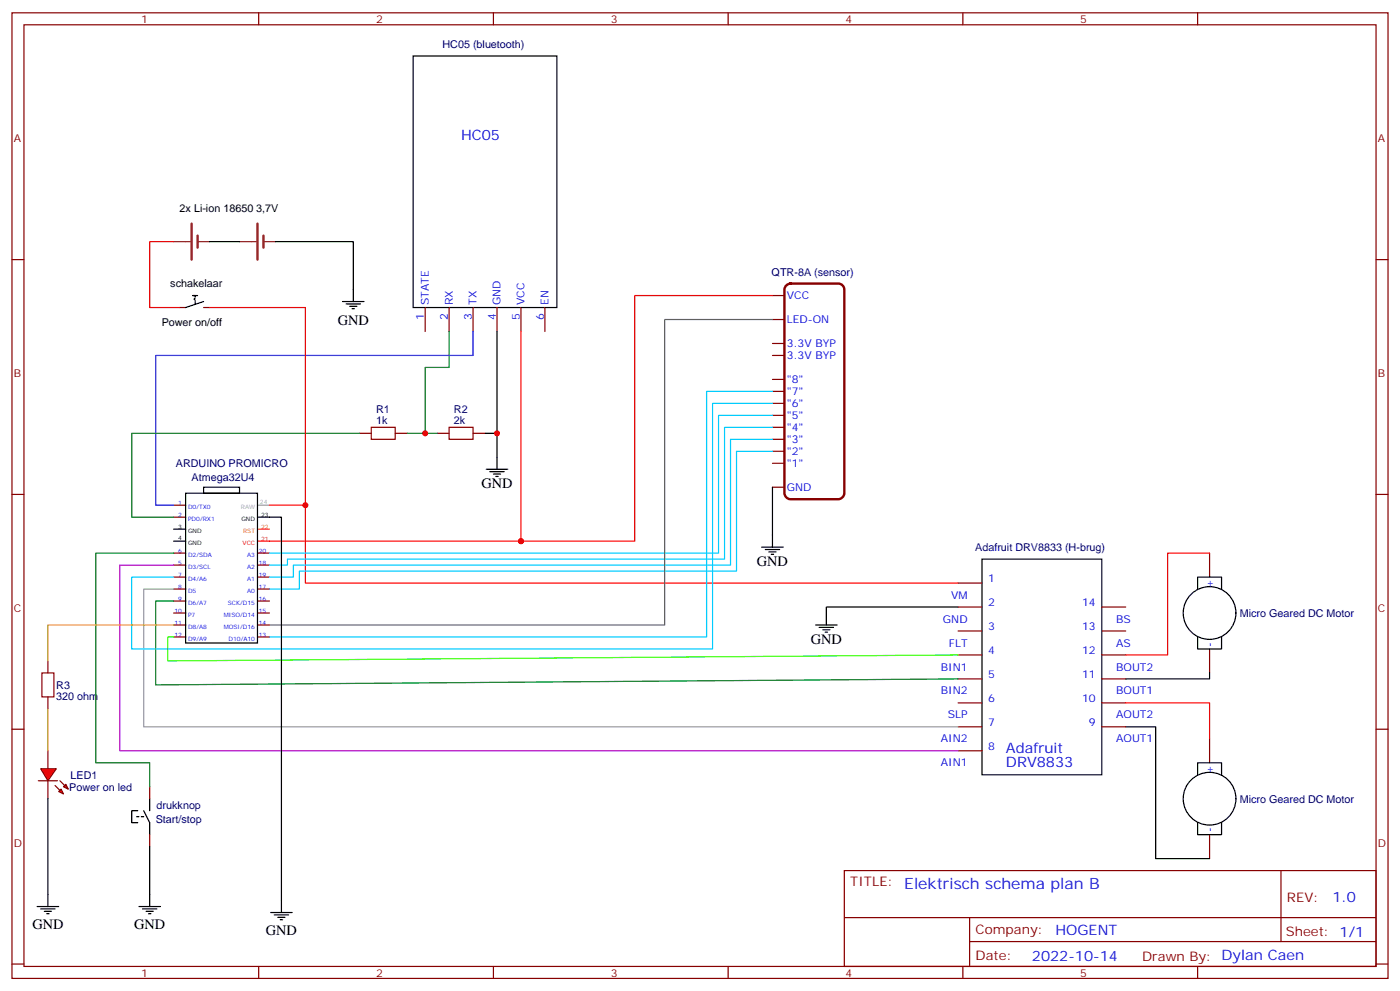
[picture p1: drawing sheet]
<svg xmlns="http://www.w3.org/2000/svg" width="412mm" height="292mm" viewBox="0 0 412 292" stroke-linecap="round" stroke-linejoin="round" font-family="sans-serif">
<g fill="none" stroke="#870000" stroke-width=".35">
<path d="M3.5 3.8h405.4v284.3h-405.4zM7.1 7.3h398.2v277.3h-398.2zM76.2 3.8v3.5M145.3 3.8v3.5M214.5 3.8v3.5M283.6 3.8v3.5M352.8 3.8v3.5M3.5 76.4h3.6M405.3 76.4h3.6M125.2 90.6v7M132.3 90.6v7M139.3 90.6v7"/>
<path d="M146.4 90.6v7M153.5 90.6v7M160.5 90.6v7M227.5 87h3.6M227.5 94.1h3.6M227.5 118.8h3.6M227.5 115.3h3.6M227.5 111.7h3.6M227.5 104.7h3.6M227.5 101.1h3.6M105.8 127.6h3.6M116.4 127.6h3.5"/>
<path d="M128.8 127.6h3.5M139.3 127.6h3.6M227.5 136.4h3.6M227.5 132.9h3.6M227.5 129.4h3.6M227.5 125.8h3.6M227.5 122.3h3.6M3.5 145.6h3.6M51.2 148.8h3.5M51.2 152.3h3.5M227.5 143.5h3.6M405.3 145.6h3.6"/>
<path d="M51.2 162.9h3.5M51.2 166.4h3.5M51.2 169.9h3.5M51.2 173.5h3.5M51.2 177h3.5M75.8 162.9h3.6M75.8 166.4h3.6M75.8 169.9h3.6M75.8 173.5h3.6M75.8 177h3.6M282.2 171.7h7.1M282.2 178.8h7.1"/>
<path d="M324.6 178.8h7M356.3 162.9v7M51.2 180.5h3.5M51.2 184h3.5M51.2 187.6h3.5M75.8 180.5h3.6M75.8 184h3.6M75.8 187.6h3.6M282.2 185.8h7.1M282.2 192.9h7.1M282.2 199.9h7.1M324.6 185.8h7"/>
<path d="M324.6 192.9h7M324.6 199.9h7M356.3 191.1v7.1M3.5 214.7h3.6M282.2 207h7.1M282.2 214h7.1M324.6 207h7M324.6 214h7M356.3 217.6v7M405.3 214.7h3.6M282.2 221.1h7.1M248.7 256.4h156.6v28.2h-156.6z"/>
<path d="M356.3 245.8v7M377.3 256.4v20.9M248.7 270.2h156.5M285.6 277.3h119.6M285.6 270.2v14.1M3.5 283.9h3.6M76.2 284.6v3.5M145.3 284.6v3.5M214.5 284.6v3.5M283.6 284.6v3.5M352.8 284.6v3.5M405.3 283.9h3.6"/>
</g>
<g fill="none" stroke="#000" stroke-width=".35">
<path d="M121.7 16.5h42.3v74.1h-42.3zM61.7 71.2h8.9M142.9 127.6h3.5M51.2 155.8h3.5M51.2 159.3h3.5M54.7 145.2h21.1v44.1h-21.1zM60 143.5h10.6v1.7h-10.6zM75.8 152.3h3.6M289.3 164.6h35.3v63.5h-35.3zM352.8 173.5v-3.6h7v3.6M352.8 187.6v3.5h7v-3.5M356.3 198.2v1.7h-24.7"/>
<path d="M331.6 214h8.8v38.8h15.9M352.8 228.1v-3.5h7v3.5M352.8 242.3v3.5h7v-3.5"/>
<circle cx="356.3" cy="180.5" r="7.8"/>
<circle cx="356.3" cy="235.2" r="7.8"/>
</g>
<path d="M153.5 97.6v61.7h-77.7M227.5 87h-40.5v72.3h-33.5M79.4 148.8h10.6v22.9h192.2M356.3 162.9h-12.3v30h-12.4M331.6 207h24.7v10.6" fill="none" stroke="#f00" stroke-width=".35"/>
<path d="M75.8 155.8h3.6" fill="none" stroke="#f60" stroke-width=".35"/>
<path d="M75.8 148.8h3.6M51.2 173.5h-8.9v40.5h239.9" fill="none" stroke="#999" stroke-width=".35"/>
<path d="M231.7 84l1.1-.5h14.1a1.76 1.76 0 0 1 1.8 1.8v59.9a1.89 1.89 0 0 1-1.8 1.8h-14.1a1.89 1.89 0 0 1-1.7-1.8v-59.9z" fill="none" stroke="#870000" stroke-width=".71"/>
<path d="M56.4 65.9v10.5M58.2 69.4v3.5M75.8 65.9v10.5M77.6 69.4v3.5" fill="none" stroke="#8c2424" stroke-width=".71"/>
<path d="M51.2 71.2h4.9M58.2 71.2h3.5M70.6 71.2h4.9M77.6 71.2h3.5" fill="none" stroke="#8c2424" stroke-width=".35"/>
<path d="M109.4 125.8h7v3.6h-7zM132.3 125.8h7v3.6h-7z" fill="none" stroke="#a10000" stroke-width=".35"/>
<path d="M132.3 97.6v10.6h-7.1v19.4M105.8 127.6h-67v24.7h12.4M119.9 127.6h8.9M51.2 177h-5.3v24.7l236.3-1.8" fill="none" stroke="#008700" stroke-width=".35"/>
<path d="M139.3 97.6v7.1h-93.4v44.1h5.3" fill="none" stroke="#00f" stroke-width=".35"/>
<path d="M51.2 166.4h-15.9v54.7h246.9" fill="none" stroke="#90f" stroke-width=".35"/>
<path d="M51.2 187.6h-1.8v7l232.8-1.7" fill="none" stroke="#3f0" stroke-width=".35"/>
<path d="M227.5 118.8h-17.6v72.3h-171.1v-21.2h12.4M227.5 115.3h-19.4v72.3h-128.7M227.5 132.9h-10.5v35.3h-128.8v5.3h-8.8M227.5 129.4h-12.3v37h-128.8v3.5h-7M227.5 125.8h-14.1v38.8h-128.7v1.8h-5.3M227.5 122.3h-15.8v40.6h-132.3" fill="none" stroke="#0cf" stroke-width=".35"/>
<path d="M227.5 94.1h-31.7v89.9h-116.4" fill="none" stroke="#666" stroke-width=".35"/>
<g fill="#f00" stroke="#870000" stroke-width=".35">
<path d="M12 226.4h4.6l-2.5 3.5z"/>
<path d="M11.3 229.9h5.6z"/>
</g>
<g fill="#870000" stroke="#870000" stroke-width=".35">
<path d="M17.6 229.9l1.4 1.4z"/>
<path d="M16.2 231.3l1.4 1.4z"/>
</g>
<g fill="#f00" stroke="#870000" stroke-width=".35">
<path d="M18.7 231.7l.7-.7 .7 1.4z"/>
<path d="M17.3 233.1l.7-.7 .7 1.4z"/>
</g>
<path d="M52.9 90.6h1.8M60 90.6h1.7M14.1 194.6v3.6M14.1 205.2v3.5M14.1 221.1v5.3M14.1 229.9v5.3M44.1 231.7v3.5M44.1 245.8v3.5" fill="none" stroke="#870000" stroke-width=".35"/>
<path d="M12.3 198.2h3.6v7h-3.6z" fill="none" stroke="#a10000" stroke-width=".35"/>
<g fill="none" stroke="#000" stroke-width=".35">
<path d="M81.1 71.2h23v17.6M57.5 87.7l-.4 .4 .4 .3M57.5 88.8v.7M58.2 87h-1.4h.7v.4M60 88.8l-5.3 1.8M100.9 88.8h6.3M102 89.5h4.2M103 90.2h2.1M103.7 90.9h.7M146.4 97.6v40.6M143.2 138.2h6.4M144.3 138.9h4.2"/>
<path d="M145.3 139.6h2.2M79.4 152.3h3.5v116.4M146 140.3h.8M227.5 143.5v17.6M224.4 161.1h6.3M225.4 161.8h4.3M226.5 162.5h2.1M227.2 163.2h.7M282.2 178.8h-38.8v5.2M240.2 184h6.4M241.3 184.7h4.2M242.4 185.5h2.1"/>
<path d="M243.1 186.2h.7M14.1 235.2v31.7M40.6 238.7h-1.8v3.6h1.8M42.3 238.7l1.8 3.6v3.5M44.1 235.2v3.5M40.2 240.5h.7M41.6 240.5h.7M44.1 249.3v17.6M10.9 266.9h6.4M12 267.7h4.2M13.1 268.4h2.1M13.8 269.1h.7"/>
<path d="M40.9 266.9h6.4M42 267.7h4.2M43 268.4h2.2M43.7 269.1h.7M79.7 268.7h6.4M80.8 269.4h4.2M81.8 270.1h2.2M82.5 270.8h.8"/>
</g>
<path d="M51.2 71.2h-7.1v19.4h8.8M61.7 90.6h28.3v58.2" fill="none" stroke="#f00" stroke-width=".35"/>
<path d="M51.2 162.9h-23v61.7h15.9v7.1" fill="none" stroke="#008700" stroke-width=".35"/>
<path d="M51.2 184h-37.1v10.6M14.1 208.7v12.4" fill="none" stroke="#f90" stroke-width=".35"/>
<g fill="#c00">
<circle cx="90" cy="148.8" r=".88"/>
<circle cx="153.5" cy="159.3" r=".88"/>
<circle cx="146.4" cy="127.6" r=".88"/>
<circle cx="125.2" cy="127.6" r=".88"/>
</g>
<text font-size="4.6" fill="#00f" x="266.3" y="261.7">Elektrisch schema plan B</text>
<g font-size="4.2" fill="#00f">
<text x="135.8" y="41.2">HC05</text>
<text x="296.3" y="221.8">Adafruit</text>
<text x="296.3" y="226">DRV8833</text>
<text x="392.5" y="265.6">1.0</text>
<text x="310.9" y="275.2">HOGENT</text>
<text x="304" y="283">2022-10-14</text>
</g>
<g font-size="4.2">
<text x="99.5" y="95.6">GND</text>
<text x="141.8" y="143.8">GND</text>
<text x="223" y="166.8">GND</text>
<text x="238.8" y="189.7">GND</text>
<text x="9.5" y="273.6">GND</text>
<text x="39.5" y="273.6">GND</text>
<text x="78.3" y="275.4">GND</text>
</g>
<g font-size="3.9" fill="#800">
<text x="250.5" y="260.9">TITLE:</text>
<text x="379.1" y="265.6">REV:</text>
<text x="287.4" y="275.1">Company:</text>
<text x="378.7" y="275.8">Sheet: 1/1</text>
<text x="287.4" y="282.8">Date:</text>
<text x="336.4" y="282.9">Drawn By: Dylan Caen</text>
</g>
<g font-size="3.2" fill="#800">
<text x="41.6" y="6.8">1</text>
<text x="110.8" y="6.8">2</text>
<text x="179.9" y="6.8">3</text>
<text x="249.1" y="6.8">4</text>
<text x="318.2" y="6.8">5</text>
<text x="4.1" y="41.9">A</text>
<text x="405.9" y="41.9">A</text>
<text x="4.1" y="111">B</text>
<text x="405.9" y="111">B</text>
<text x="4.1" y="180.2">C</text>
<text x="405.9" y="180.2">C</text>
<text x="4.1" y="249.3">D</text>
<text x="405.9" y="249.3">D</text>
<text x="41.6" y="287.6">1</text>
<text x="110.8" y="287.6">2</text>
<text x="179.9" y="287.6">3</text>
<text x="249.1" y="287.6">4</text>
<text x="318.2" y="287.6">5</text>
</g>
<g font-size="3.2" fill="#000080">
<text x="130.3" y="14.1">HC05 (bluetooth)</text>
<text x="227.3" y="81.2">QTR-8A (sensor)</text>
<text x="110.8" y="124.8">1k</text>
<text x="110.8" y="121.6">R1</text>
<text x="133.7" y="124.8">2k</text>
<text x="133.7" y="121.6">R2</text>
<text x="51.8" y="137.6">ARDUINO PROMICRO</text>
<text x="56.4" y="141.7">Atmega32U4</text>
<text x="287.3" y="162.2">Adafruit DRV8833 (H-brug)</text>
<text x="365.2" y="181.6">Micro Geared DC Motor</text>
<text x="16.6" y="203">R3</text>
<text x="16.6" y="206">320 ohm</text>
<text x="20.4" y="232.8">Power on led</text>
<text x="20.8" y="229.4">LED1</text>
<text x="46.1" y="238.1">drukknop</text>
<text x="365.2" y="236.3">Micro Geared DC Motor</text>
<text x="45.9" y="242.3">Start/stop</text>
</g>
<g font-size="3.2">
<text x="52.9" y="62.3">2x Li-ion 18650 3,7V</text>
<text x="50.2" y="84.6">schakelaar</text>
<text x="47.6" y="95.8">Power on/off</text>
</g>
<g font-size="3.2" fill="#00f">
<text x="126.3" y="89.9" transform="rotate(-90 126.3 89.9)">STATE</text>
<text x="133.3" y="89.9" transform="rotate(-90 133.3 89.9)">RX</text>
<text x="140.4" y="89.9" transform="rotate(-90 140.4 89.9)">TX</text>
<text x="147.5" y="89.9" transform="rotate(-90 147.5 89.9)">GND</text>
<text x="154.5" y="89.9" transform="rotate(-90 154.5 89.9)">VCC</text>
<text x="161.6" y="89.9" transform="rotate(-90 161.6 89.9)">EN</text>
<text x="231.8" y="88.1">VCC</text>
<text x="124.9" y="94.3" transform="rotate(-90 124.9 94.3)">1</text>
<text x="131.9" y="94.3" transform="rotate(-90 131.9 94.3)">2</text>
<text x="139" y="94.3" transform="rotate(-90 139 94.3)">3</text>
<text x="146" y="94.3" transform="rotate(-90 146 94.3)">4</text>
<text x="153.1" y="94.3" transform="rotate(-90 153.1 94.3)">5</text>
<text x="160.2" y="94.3" transform="rotate(-90 160.2 94.3)">6</text>
<text x="231.8" y="95.1">LED-ON</text>
<text x="231.8" y="105.7">3.3V BYP</text>
<text x="231.8" y="102.2">3.3V BYP</text>
<text x="231.8" y="112.8">&quot;8&quot;</text>
<text x="231.8" y="119.8">&quot;6&quot;</text>
<text x="231.8" y="116.3">&quot;7&quot;</text>
<text x="231.8" y="123.4">&quot;5&quot;</text>
<text x="231.8" y="130.4">&quot;3&quot;</text>
<text x="231.8" y="126.9">&quot;4&quot;</text>
<text x="231.8" y="137.5">&quot;1&quot;</text>
<text x="231.8" y="133.9">&quot;2&quot;</text>
<text x="231.8" y="144.5">GND</text>
<text x="291" y="171.3">1</text>
<text x="357.4" y="173.2" transform="rotate(-90 357.4 173.2)">+</text>
<text x="280.2" y="176.3">VM</text>
<text x="291" y="178.4">2</text>
<text x="318.8" y="178.4">14</text>
<text x="277.8" y="183.3">GND</text>
<text x="291" y="185.5">3</text>
<text x="318.8" y="185.5">13</text>
<text x="328.8" y="183.3">BS</text>
<text x="279.5" y="190.4">FLT</text>
<text x="328.8" y="190.4">AS</text>
<text x="357.4" y="190.4" transform="rotate(-90 357.4 190.4)">-</text>
<text x="277.1" y="197.4">BIN1</text>
<text x="291" y="192.5">4</text>
<text x="318.8" y="192.5">12</text>
<text x="328.8" y="197.4">BOUT2</text>
<text x="291" y="199.6">5</text>
<text x="318.8" y="199.6">11</text>
<text x="277.1" y="204.5">BIN2</text>
<text x="291" y="206.6">6</text>
<text x="318.8" y="206.6">10</text>
<text x="328.8" y="204.5">BOUT1</text>
<text x="279.2" y="211.6">SLP</text>
<text x="291" y="213.7">7</text>
<text x="320.8" y="213.7">9</text>
<text x="328.8" y="211.6">AOUT2</text>
<text x="277.2" y="218.6">AIN2</text>
<text x="291" y="220.7">8</text>
<text x="328.8" y="218.6">AOUT1</text>
<text x="277.2" y="225.7">AIN1</text>
<text x="357.4" y="227.9" transform="rotate(-90 357.4 227.9)">+</text>
<text x="357.4" y="245.1" transform="rotate(-90 357.4 245.1)">-</text>
</g>
<g font-size="1.8" fill="#00f">
<text x="52.5" y="148.8">1</text>
<text x="55.4" y="149.8">D0/TX0</text>
<text x="52.5" y="152.3">2</text>
<text x="55.4" y="153.4">PD0/RX1</text>
<text x="52.5" y="162.9">6</text>
<text x="52.5" y="166.4">5</text>
<text x="55.4" y="163.9">D2/SDA</text>
<text x="55.4" y="167.5">D3/SCL</text>
<text x="72.8" y="167.5">A2</text>
<text x="72.8" y="163.9">A3</text>
<text x="76.2" y="166.4">18</text>
<text x="76.2" y="162.9">20</text>
<text x="52.5" y="169.9">7</text>
<text x="52.5" y="173.5">8</text>
<text x="55.4" y="171">D4/A6</text>
<text x="72.8" y="171">A1</text>
<text x="76.2" y="173.5">17</text>
<text x="76.2" y="169.9">19</text>
<text x="52.5" y="177">9</text>
<text x="55.4" y="174.5">D5</text>
<text x="55.4" y="178">D6/A7</text>
<text x="67.1" y="178">SCK/D15</text>
<text x="72.8" y="174.5">A0</text>
<text x="76.2" y="177">16</text>
<text x="51.4" y="180.5">10</text>
<text x="51.4" y="184">11</text>
<text x="55.4" y="181.6">P7</text>
<text x="55.4" y="185.1">D8/A8</text>
<text x="65.9" y="185.1">MOSI/D16</text>
<text x="65.9" y="181.6">MISO/D14</text>
<text x="76.2" y="184">14</text>
<text x="76.2" y="180.5">15</text>
<text x="51.4" y="187.6">12</text>
<text x="55.4" y="188.6">D9/A9</text>
<text x="67.3" y="188.6">D10/A10</text>
<text x="76.2" y="187.6">13</text>
</g>
<g font-size="1.8" fill="#999">
<text x="71" y="149.8">RAW</text>
<text x="76.6" y="148.4">24</text>
</g>
<g font-size="1.8">
<text x="52.5" y="155.8">3</text>
<text x="71.1" y="153.4">GND</text>
<text x="76.9" y="152.3">23</text>
<text x="52.5" y="159">4</text>
<text x="55.4" y="156.9">GND</text>
<text x="55.4" y="160.4">GND</text>
</g>
<g font-size="1.8" fill="#f60">
<text x="76.9" y="155.8">22</text>
<text x="71.6" y="156.9">RST</text>
</g>
<g font-size="1.8" fill="#f00">
<text x="71.5" y="160.4">VCC</text>
<text x="76.9" y="159.3">21</text>
</g>
</svg>
